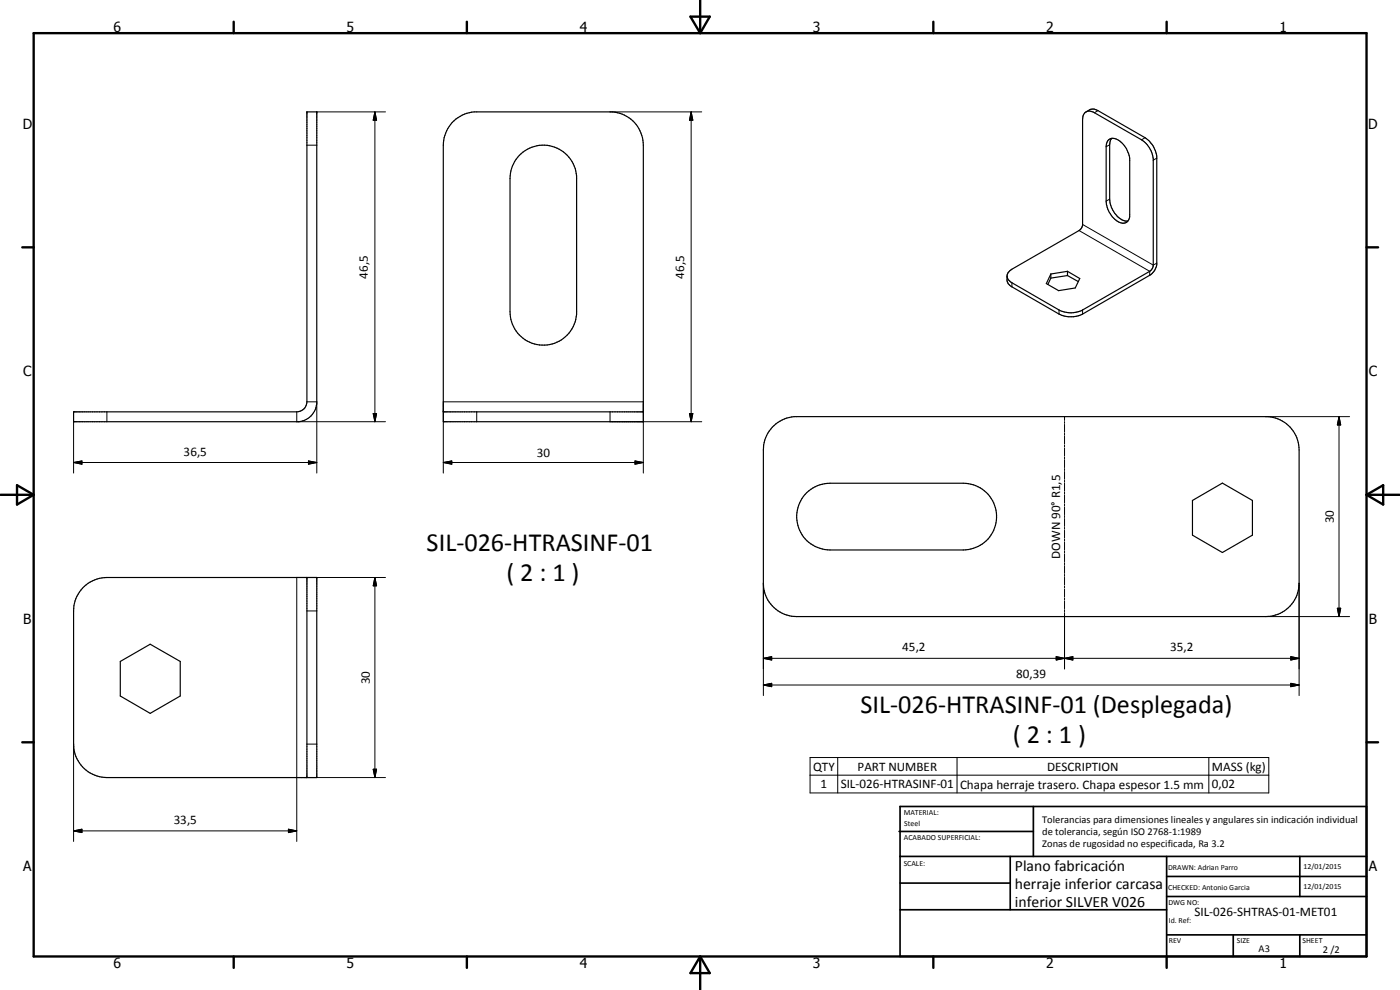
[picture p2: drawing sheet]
<svg xmlns="http://www.w3.org/2000/svg" width="420mm" height="297mm" viewBox="0 0 420 297" stroke-linecap="round" stroke-linejoin="round" font-family="sans-serif">
<g fill="none" stroke="#000" stroke-width=".35">
<path d="M92.1 33.6h3v87.6a6 6 0 0 1-5.4 5.3h-67.6v-2.9h67a3 3 0 0 0 3-3zM135.7 36.7l1.7-1.4a9.7 9.7 0 0 1 4.9-1.7h41.5a10 10 0 0 1 9.3 10v82.9h-60.1v-82.9a10.5 10.5 0 0 1 2.7-6.9zM326 33.6a2.66 2.66 0 0 1 2.8-.7l14.9 8.4a7.8 7.8 0 0 1 3.5 5.7v32.3a4.6 4.6 0 0 1-2.2 3.3l-20.1 11.6a7.8 7.8 0 0 1-7.1 0l-14.1-8.1a2.47 2.47 0 0 1-1.5-2.1l.1-1.7 .2-.5 1.2-1 20.1-11.6 .9-1.1 .2-.5v-31.7a2.16 2.16 0 0 1 1-2.3 2.16 2.16 0 0 1 2.6 .2l14.1 8.2a7.7 7.7 0 0 1 3.5 5.6v32.2l-.2 .5-.9 1.1-20.1 11.6a7.8 7.8 0 0 1-7.1 0l-14.5-8.4a2.11 2.11 0 0 1-1.1-1.6M155.9 46.6a10 10 0 0 1 10.5-2.4 10 10 0 0 1 6.6 8.6v41.5a10 10 0 0 1-10.3 9.3 10 10 0 0 1-9.6-10v-40a10 10 0 0 1 2.8-7zM332.7 42a2.71 2.71 0 0 1 3.4 .3 7.8 7.8 0 0 1 2.9 5.3v17.3a2.16 2.16 0 0 1-1.3 2 2.16 2.16 0 0 1-2.4-.5 7.8 7.8 0 0 1-3.3-6v-16.4l.1-.8zM333.6 41.5l-.3 .5-.3 1.4v16.3a7.1 7.1 0 0 0 4.8 6.6h.7M315.4 82.2v1.2M315.4 83.4l-.9 1.9M320.4 81.4l3.7 2.2-1.4 2.8-5 .8-3.7-2.1 1.4-2.9M320.4 81.4l-5 .8M320.4 81.4v1.3M320.4 82.7l3.2 1.8"/>
<path d="M320.4 82.7l-5 .7M133 123.6h60.1M231.8 128.2a10.2 10.2 0 0 1 6.5-3.2h142.3a10 10 0 0 1 9.3 10v40a10 10 0 0 1-10 10h-140.8a10 10 0 0 1-10-10v-40a10 10 0 0 1 2.7-6.8zM242.1 147.8a10 10 0 0 1 7-2.8h40a10 10 0 0 1 10 10 10 10 0 0 1-10 10h-40a10 10 0 0 1-9.3-6.3 10 10 0 0 1 2.3-10.9zM357.9 150.2l8.9-5.3 9.1 5.3v10.4l-9.1 5.2-8.9-5.2zM24.8 176.5a10.2 10.2 0 0 1 7.3-3.2h63v60h-63a10 10 0 0 1-10-10v-40a9.8 9.8 0 0 1 2.7-6.8zM92.1 173.3v60M36.1 198.5l9-5.2 9 5.2v10.3l-9 5.2-9-5.2z"/>
</g>
<g fill="none" stroke="#000" stroke-width=".3">
<path d="M95.1 33.6h20.6M112.5 33.6l.5 2.5h-1zM112.5 33.6v92.9M183.1 33.6h27.5M207.4 33.6l.5 2.5h-1zM207.4 33.6v92.9M329.5 33.2l-1 .6M92.1 43.6h3M333 59.7l-1 .7M333 43.4l-1 .6M343.7 41.3l-1.1 .7M347.2 47.5l-1.1 .5"/>
<path d="M323.8 69.2l21.2 12.2v1.2M324.9 67.4l21.2 12.1 1.1-.5M303.7 84.8v1.3M317.8 93v1.2M324.9 93v1.2M22.1 138.8l2.5-.5v1zM22.1 138.8h73M22.1 126.5v15.4M32.1 123.6v2.9M89.1 123.6v2.9h26.6M92.1 120.6h3v21.3M92.6 138.3l2.5 .5-2.5 .5z"/>
<path d="M112 124.1h1l-.5 2.4zM133 138.8l2.6-.5v1zM133 138.8h60.1M143.1 123.6v2.9M183.1 123.6v2.9h27.5M190.6 138.3l2.5 .5-2.5 .5zM206.9 124.1h1l-.5 2.4zM319.5 125v1.2M319.5 126.5v.5M319.5 127.3v2.4M319.5 130v.6M319.5 130.9v2.3"/>
<path d="M319.5 133.5v.6M319.5 134.4v2.4M319.5 137.1v.6M319.5 137.9v2.4M379.9 125h25.1M401.9 125l.5 2.5h-1zM401.9 125v60M133 141.9v-21.3h60.1v21.3M319.5 140.6v.6M319.5 141.5v2.3M319.5 144.1v.6M319.5 145v2.4"/>
<path d="M319.5 147.6v.7M319.5 148.5v2.4M319.5 151.2v.6M319.5 152.1v2.3M319.5 154.7v.6M319.5 155.6v2.3M319.5 158.2v.6M319.5 159.1v2.4M112.5 173.3l.5 2.5h-1zM112.5 173.3v60M115.7 173.3h-26.6v79.2M229.1 175v33.7"/>
<path d="M319.5 161.8v.5M319.5 162.6v2.4M319.5 165.3v.6M319.5 166.2v2.3M319.5 168.8v.6M319.5 169.7v2.3M319.5 172.3v.6M319.5 173.2v2.4M319.5 175.9v.5M319.5 176.8v2.3M319.5 179.4v.6M389.9 175v33.7"/>
<path d="M92.1 183.3h3M229.1 197.5l2.5-.5v1zM229.1 197.5h160.8M317 197l2.5 .5-2.5 .5zM317 197l5 1v-1l-5 1zM319.5 197.5l2.5-.5v1zM319.5 180.3v2.3M319.5 182.9v.6M319.5 183.8v16.9M379.9 185h25.1M387.4 197l2.5 .5-2.5 .5zM401.4 182.5h1l-.5 2.5z"/>
<path d="M229.1 205.5l2.5-.5v1zM229.1 205.5h160.8M387.4 205l2.5 .5-2.5 .5zM22.1 223.3v29.2M89.1 233.3h26.6M92.1 223.3h3M112 230.8h1l-.5 2.5zM243.1 227.3h137.7v10.6h-137.7zM243.1 232.6h137.7M251.4 227.3v10.6M287.2 227.3v10.6M362.8 227.3v10.6"/>
<path d="M22.1 249.3l2.5-.5v1zM22.1 249.3h67M86.6 248.8l2.5 .5-2.5 .5z"/>
</g>
<g fill="#000">
<circle cx="92.1" cy="33.6" r=".18"/>
<circle cx="95.1" cy="33.6" r=".18"/>
</g>
<g fill="none" stroke="#000" stroke-width=".71">
<path d="M10.1 9.9h400v277.1h-400zM70.1 6.5v3.4M140.1 6.5v3.4M207.2 5h5.8l-2.9 4.9zM210.1 0v9.9M280.1 6.5v3.4M350.1 6.5v3.4M6.7 74.2h3.4M410.1 74.2h3.5M.1 148.5h10M5.1 145.6l5 2.9-5 2.9zM410.1 148.5h10"/>
<path d="M410.1 148.5l5-2.9v5.8zM6.7 222.7h3.4M410.1 222.7h3.5M70.1 287v3.4M140.1 287v3.4M210.1 287v10M210.1 287l2.9 5h-5.8zM280.1 287v3.4M350.1 287v3.4"/>
</g>
<g fill="none" stroke="#000" stroke-width=".51">
<path d="M269.8 249.5h40.3M270.1 242h140v45h-140zM270.1 257h140M303.2 257v16M310.1 242v15M350.1 257v30M390.1 257v12M270.1 265h33.1M270.1 273h80M350.1 269h60M350.1 263h60M350.1 280.5h60"/>
<path d="M370.1 280.5v6.5M390.1 280.5v6.5"/>
</g>
<g fill="#000">
<path d="M112.5 33.6l.5 2.5h-1zM207.4 33.6l.5 2.5h-1zM22.1 138.8l2.5-.5v1zM92.6 138.3l2.5 .5-2.5 .5zM112 124.1h1l-.5 2.4zM133 138.8l2.6-.5v1zM190.6 138.3l2.5 .5-2.5 .5zM206.9 124.1h1l-.5 2.4zM401.9 125l.5 2.5h-1zM112.5 173.3l.5 2.5h-1zM229.1 197.5l2.5-.5v1zM317 197l2.5 .5-2.5 .5z"/>
<path d="M319.5 197.5l2.5-.5v1zM387.4 197l2.5 .5-2.5 .5zM401.4 182.5h1l-.5 2.5zM229.1 205.5l2.5-.5v1zM387.4 205l2.5 .5-2.5 .5zM112 230.8h1l-.5 2.5zM22.1 249.3l2.5-.5v1zM86.6 248.8l2.5 .5-2.5 .5z"/>
</g>
<g font-size="7.9">
<text x="128" y="165.2">SIL-026-HTRASINF-01</text>
<text x="152" y="174.2">( 2 : 1 )</text>
<text x="258.2" y="213.9">SIL-026-HTRASINF-01 (Desplegada)</text>
<text x="304" y="222.9">( 2 : 1 )</text>
</g>
<g font-size="4.7">
<text x="304.6" y="261.2">Plano fabricación</text>
<text x="304.6" y="266.6">herraje inferior carcasa</text>
<text x="304.6" y="272">inferior SILVER V026</text>
</g>
<g font-size="4.2">
<text x="34" y="9.6">6</text>
<text x="104" y="9.6">5</text>
<text x="174" y="9.6">4</text>
<text x="244" y="9.6">3</text>
<text x="314" y="9.6">2</text>
<text x="384" y="9.6">1</text>
<text x="6.8" y="38.7">D</text>
<text x="410.6" y="38.7">D</text>
<text x="7" y="112.9">C</text>
<text x="410.8" y="112.9">C</text>
<text x="7" y="187.1">B</text>
<text x="410.8" y="187.1">B</text>
<text x="7" y="261.4">A</text>
<text x="410.8" y="261.4">A</text>
<text x="34" y="290.4">6</text>
<text x="104" y="290.4">5</text>
<text x="174" y="290.4">4</text>
<text x="244" y="290.4">3</text>
<text x="314" y="290.4">2</text>
<text x="384" y="290.4">1</text>
</g>
<g font-size="3.9">
<text x="110.4" y="83.6" transform="rotate(-90 110.4 83.6)">46,5</text>
<text x="205.3" y="83.6" transform="rotate(-90 205.3 83.6)">46,5</text>
<text x="55.1" y="136.7">36,5</text>
<text x="161.1" y="137.2">30</text>
<text x="400.3" y="157" transform="rotate(-90 400.3 157)">30</text>
<text x="318.2" y="167.6" transform="rotate(-90 318.2 167.6)">DOWN 90° R1,5</text>
<text x="270.8" y="195.5">45,2</text>
<text x="351.2" y="195.5">35,2</text>
<text x="305" y="203.5">80,39</text>
<text x="111" y="205.3" transform="rotate(-90 111 205.3)">30</text>
<text x="244" y="231.2">QTY</text>
<text x="257.4" y="231.2">PART NUMBER</text>
<text x="314.3" y="231.2">DESCRIPTION</text>
<text x="363.7" y="231.3">MASS (kg)</text>
<text x="246.2" y="236.5">1</text>
<text x="252.3" y="236.5">SIL-026-HTRASINF-01</text>
<text x="288.1" y="236.6">Chapa herraje trasero. Chapa espesor 1.5 mm</text>
<text x="363.7" y="236.5">0,02</text>
<text x="52.1" y="247.2">33,5</text>
<text x="358.5" y="275">SIL-026-SHTRAS-01-MET01</text>
</g>
<g font-size="3.1">
<text x="312.7" y="246.8">Tolerancias para dimensiones lineales y angulares sin indicación individual</text>
<text x="312.7" y="250.4">de tolerancia, según ISO 2768-1:1989</text>
<text x="312.7" y="254">Zonas de rugosidad no especificada, Ra 3.2</text>
<text x="377.7" y="285.6">A3</text>
<text x="397" y="285.9">2 /2</text>
</g>
<g font-size="2.4">
<text x="271.2" y="244.4">MATERIAL:</text>
<text x="271.3" y="252">ACABADO SUPERFICIAL:</text>
<text x="271.4" y="247.9">Steel</text>
<text x="271.2" y="259.7">SCALE:</text>
<text x="350.6" y="261">DRAWN: Adrian Parro</text>
<text x="391.2" y="260.6">12/01/2015</text>
<text x="350.6" y="267">CHECKED: Antonio Garcia</text>
<text x="391.2" y="266.7">12/01/2015</text>
<text x="350.6" y="271.4">DWG NO:</text>
<text x="350.8" y="276.9">Id. Ref:</text>
<text x="350.8" y="282.8">REV</text>
<text x="371.2" y="282.9">SIZE</text>
<text x="390.9" y="282.9">SHEET</text>
</g>
</svg>
